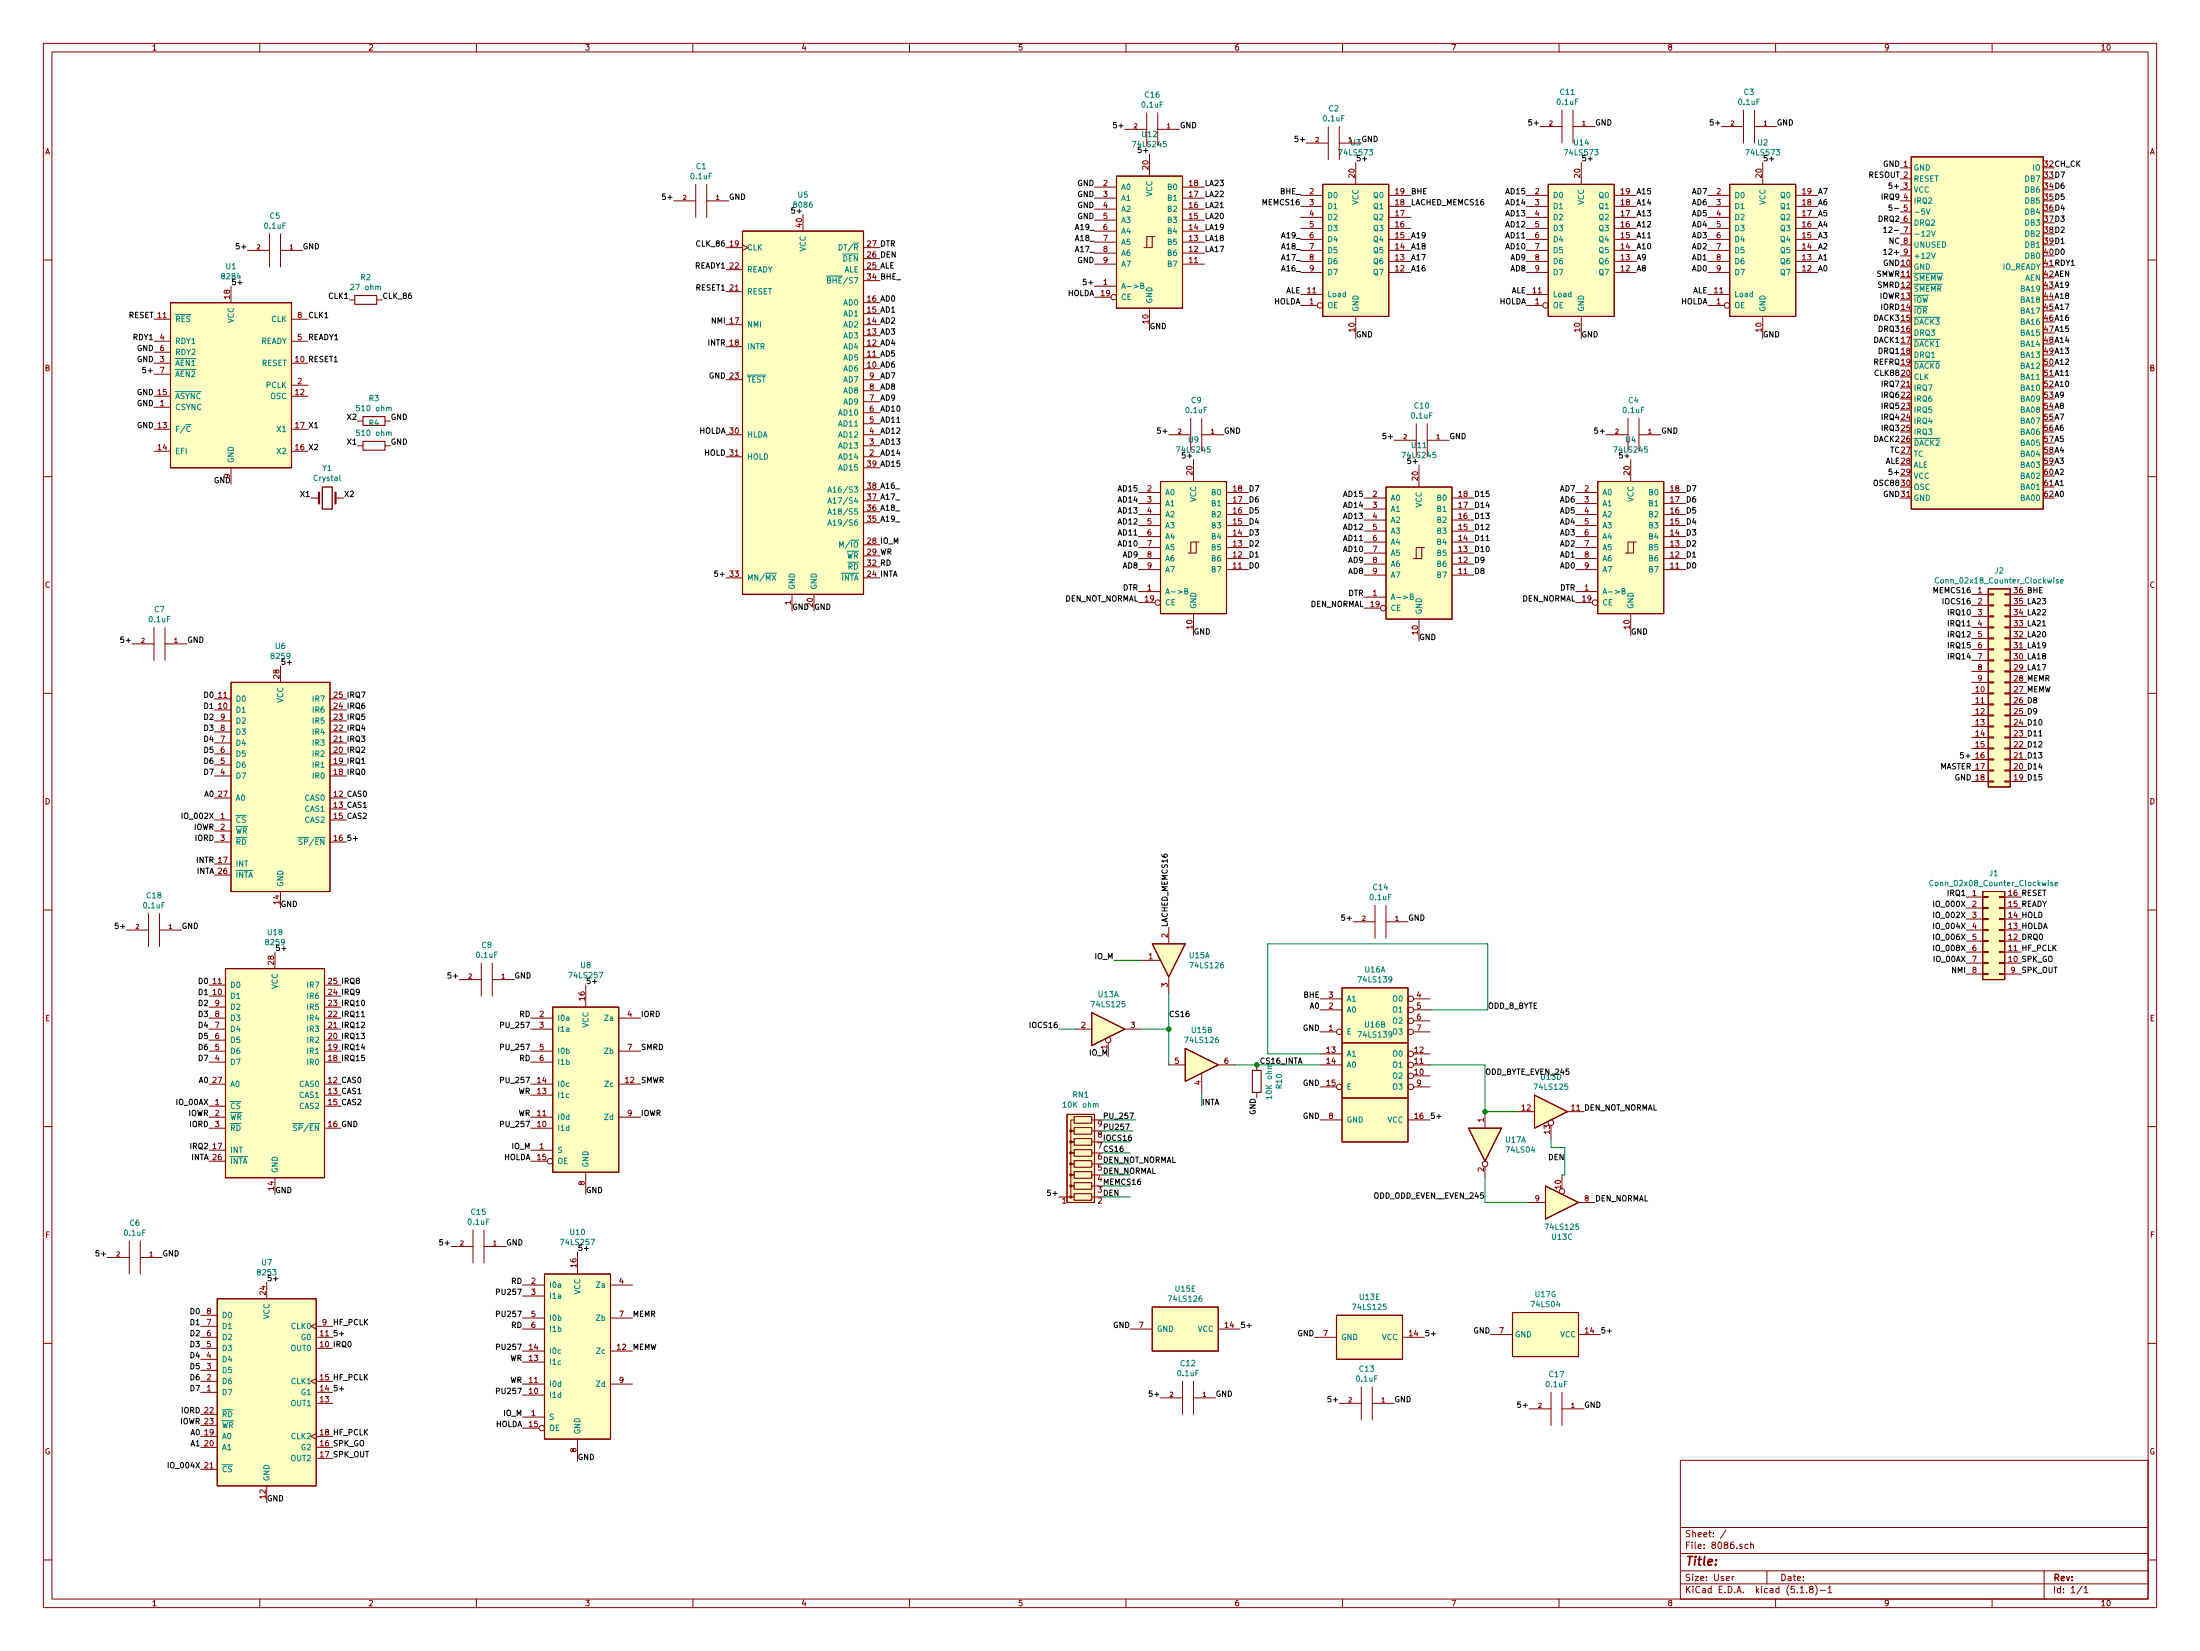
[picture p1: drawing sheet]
EESchema Schematic File Version 4
EELAYER 30 0
EELAYER END
$Descr User 20000 15000
encoding utf-8
Sheet 1 1
Title ""
Date ""
Rev ""
Comp ""
Comment1 ""
Comment2 ""
Comment3 ""
Comment4 ""
$EndDescr
Text Label 17275 2825 2    50   ~ 0
IORD
Text Label 17275 2725 2    50   ~ 0
IOWR
Text Label 17275 2625 2    50   ~ 0
SMRD
Text Label 17275 2525 2    50   ~ 0
SMWR
Text Label 17275 2425 2    50   ~ 0
GND
Text Label 17275 2325 2    50   ~ 0
12+
Text Label 17275 2125 2    50   ~ 0
12-
Text Label 17275 2025 2    50   ~ 0
DRQ2
Text Label 17275 1925 2    50   ~ 0
5-
Text Label 17275 1725 2    50   ~ 0
5+
Text Label 17275 1625 2    50   ~ 0
RESOUT
Text Label 17275 1525 2    50   ~ 0
GND
Text Label 17275 2925 2    50   ~ 0
DACK3
Text Label 17275 3025 2    50   ~ 0
DRQ3
Text Label 17275 3125 2    50   ~ 0
DACK1
Text Label 17275 3225 2    50   ~ 0
DRQ1
Text Label 17275 3325 2    50   ~ 0
REFRQ
Text Label 17275 3425 2    50   ~ 0
CLK88
Text Label 17275 3525 2    50   ~ 0
IRQ7
Text Label 17275 3625 2    50   ~ 0
IRQ6
Text Label 17275 3725 2    50   ~ 0
IRQ5
Text Label 17275 3825 2    50   ~ 0
IRQ4
Text Label 17275 3925 2    50   ~ 0
IRQ3
Text Label 17275 4025 2    50   ~ 0
DACK2
Text Label 17275 4125 2    50   ~ 0
TC
Text Label 17275 4225 2    50   ~ 0
ALE
Text Label 17275 4325 2    50   ~ 0
5+
Text Label 18675 1625 0    50   ~ 0
D7
Text Label 18675 1725 0    50   ~ 0
D6
Text Label 18675 1825 0    50   ~ 0
D5
Text Label 18675 1925 0    50   ~ 0
D4
Text Label 18675 2025 0    50   ~ 0
D3
Text Label 18675 2125 0    50   ~ 0
D2
Text Label 18675 2225 0    50   ~ 0
D1
Text Label 18675 2325 0    50   ~ 0
D0
Text Label 18675 2425 0    50   ~ 0
RDY1
Text Label 18675 2525 0    50   ~ 0
AEN
Text Label 18675 2625 0    50   ~ 0
A19
Text Label 18675 2725 0    50   ~ 0
A18
Text Label 18675 2825 0    50   ~ 0
A17
Text Label 18675 2925 0    50   ~ 0
A16
Text Label 18675 3025 0    50   ~ 0
A15
Text Label 18675 3125 0    50   ~ 0
A14
Text Label 18675 3225 0    50   ~ 0
A13
Text Label 18675 3325 0    50   ~ 0
A12
Text Label 18675 3425 0    50   ~ 0
A11
Text Label 18675 3525 0    50   ~ 0
A10
Text Label 18675 3625 0    50   ~ 0
A9
Text Label 18675 3725 0    50   ~ 0
A8
Text Label 18675 3825 0    50   ~ 0
A7
Text Label 18675 3925 0    50   ~ 0
A6
Text Label 18675 4025 0    50   ~ 0
A5
Text Label 18675 4125 0    50   ~ 0
A4
Text Label 18675 4225 0    50   ~ 0
A3
Text Label 18675 4325 0    50   ~ 0
A2
Text Label 18675 4425 0    50   ~ 0
A1
Text Label 18675 1525 0    50   ~ 0
CH_CK
Text Label 6625 1825 0    50   ~ 0
GND
Text Label 6125 1825 2    50   ~ 0
5+
Text Label 17275 2225 2    50   ~ 0
NC
Text Label 17275 4425 2    50   ~ 0
OSC88
Text Label 18675 4525 0    50   ~ 0
A0
Text Label 17275 4525 2    50   ~ 0
GND
$Comp
L Connector:Bus_ISA_8bit J9
U 1 1
P 17975 3025
F 0 "J9" H 17975 4792 50  0001 C CNN
F 1 "Bus_ISA_8bit" H 17975 4701 50  0001 C CNN
F 2 "My:BUS_8_BIT" H 17975 3025 50  0001 C CNN
F 3 "https://en.wikipedia.org/wiki/Industry_Standard_Architecture" H 17975 3025 50  0001 C CNN
	1    17975 3025
	1    0    0    -1  
$EndComp
$Comp
L pspice:CAP C1
U 1 1
P 6375 1825
F 0 "C1" V 6060 1825 50  0000 C CNN
F 1 "0.1uF" V 6151 1825 50  0000 C CNN
F 2 "Capacitor_THT:C_Disc_D4.3mm_W1.9mm_P5.00mm" H 6375 1825 50  0001 C CNN
F 3 "~" H 6375 1825 50  0001 C CNN
	1    6375 1825
	0    1    1    0   
$EndComp
$Comp
L 74xx:74LS573 U2
U 1 1
P 16025 2275
F 0 "U2" H 16025 3256 50  0000 C CNN
F 1 "74LS573" H 16025 3165 50  0000 C CNN
F 2 "Package_DIP:DIP-20_W7.62mm" H 16025 2275 50  0001 C CNN
F 3 "74xx/74hc573.pdf" H 16025 2275 50  0001 C CNN
	1    16025 2275
	1    0    0    -1  
$EndComp
Text Label 12825 2175 0    50   ~ 0
A19
Text Label 12825 2275 0    50   ~ 0
A18
Text Label 12825 2375 0    50   ~ 0
A17
Text Label 12825 2475 0    50   ~ 0
A16
Text Label 16525 1775 0    50   ~ 0
A7
Text Label 16525 1875 0    50   ~ 0
A6
Text Label 16525 1975 0    50   ~ 0
A5
Text Label 16525 2075 0    50   ~ 0
A4
Text Label 16525 2175 0    50   ~ 0
A3
Text Label 16525 2275 0    50   ~ 0
A2
Text Label 16525 2375 0    50   ~ 0
A1
Text Label 16525 2475 0    50   ~ 0
A0
Text Label 11825 2275 2    50   ~ 0
A18_
Text Label 11825 2175 2    50   ~ 0
A19_
Text Label 12325 1475 0    50   ~ 0
5+
Text Label 12325 3075 0    50   ~ 0
GND
Text Label 16025 1475 0    50   ~ 0
5+
Text Label 16025 3075 0    50   ~ 0
GND
Text Label 8000 4450 0    50   ~ 0
A16_
Text Label 8000 4550 0    50   ~ 0
A17_
Text Label 8000 4650 0    50   ~ 0
A18_
Text Label 8000 4750 0    50   ~ 0
A19_
Text Label 16150 1150 0    50   ~ 0
GND
Text Label 15650 1150 2    50   ~ 0
5+
$Comp
L pspice:CAP C3
U 1 1
P 15900 1150
F 0 "C3" V 15585 1150 50  0000 C CNN
F 1 "0.1uF" V 15676 1150 50  0000 C CNN
F 2 "Capacitor_THT:C_Disc_D4.3mm_W1.9mm_P5.00mm" H 15900 1150 50  0001 C CNN
F 3 "~" H 15900 1150 50  0001 C CNN
	1    15900 1150
	0    1    1    0   
$EndComp
Text Label 15100 3950 0    50   ~ 0
GND
Text Label 14600 3950 2    50   ~ 0
5+
$Comp
L pspice:CAP C4
U 1 1
P 14850 3950
F 0 "C4" V 14535 3950 50  0000 C CNN
F 1 "0.1uF" V 14626 3950 50  0000 C CNN
F 2 "Capacitor_THT:C_Disc_D4.3mm_W1.9mm_P5.00mm" H 14850 3950 50  0001 C CNN
F 3 "~" H 14850 3950 50  0001 C CNN
	1    14850 3950
	0    1    1    0   
$EndComp
Text Label 12375 1300 0    50   ~ 0
GND
Text Label 11875 1300 2    50   ~ 0
5+
$Comp
L pspice:CAP C2
U 1 1
P 12125 1300
F 0 "C2" V 11810 1300 50  0000 C CNN
F 1 "0.1uF" V 11901 1300 50  0000 C CNN
F 2 "Capacitor_THT:C_Disc_D4.3mm_W1.9mm_P5.00mm" H 12125 1300 50  0001 C CNN
F 3 "~" H 12125 1300 50  0001 C CNN
	1    12125 1300
	0    1    1    0   
$EndComp
Text Label 15525 1775 2    50   ~ 0
AD7
Text Label 15525 1875 2    50   ~ 0
AD6
Text Label 15525 1975 2    50   ~ 0
AD5
Text Label 15525 2075 2    50   ~ 0
AD4
Text Label 15525 2175 2    50   ~ 0
AD3
Text Label 15525 2275 2    50   ~ 0
AD2
Text Label 15525 2375 2    50   ~ 0
AD1
Text Label 15525 2475 2    50   ~ 0
AD0
Text Label 14325 4475 2    50   ~ 0
AD7
Text Label 14325 4575 2    50   ~ 0
AD6
Text Label 14325 4675 2    50   ~ 0
AD5
Text Label 14325 4775 2    50   ~ 0
AD4
Text Label 14325 4875 2    50   ~ 0
AD3
Text Label 14325 4975 2    50   ~ 0
AD2
Text Label 14325 5075 2    50   ~ 0
AD1
Text Label 14325 5175 2    50   ~ 0
AD0
Text Label 15325 5175 0    50   ~ 0
D0
Text Label 15325 5075 0    50   ~ 0
D1
Text Label 15325 4975 0    50   ~ 0
D2
Text Label 15325 4875 0    50   ~ 0
D3
Text Label 15325 4775 0    50   ~ 0
D4
Text Label 15325 4675 0    50   ~ 0
D5
Text Label 15325 4575 0    50   ~ 0
D6
Text Label 15325 4475 0    50   ~ 0
D7
Text Label 14825 4175 2    50   ~ 0
5+
Text Label 14825 5775 0    50   ~ 0
GND
Text Label 15525 2675 2    50   ~ 0
ALE
$Comp
L Connector_Generic:Conn_02x08_Counter_Clockwise J1
U 1 1
P 18075 8450
F 0 "J1" H 18125 8967 50  0000 C CNN
F 1 "Conn_02x08_Counter_Clockwise" H 18125 8876 50  0000 C CNN
F 2 "My:16_EDGE_CARD_BUS" H 18075 8450 50  0001 C CNN
F 3 "~" H 18075 8450 50  0001 C CNN
	1    18075 8450
	1    0    0    -1  
$EndComp
Text Label 17875 8150 2    50   ~ 0
IRQ1
Text Label 17875 8250 2    50   ~ 0
IO_000X
Text Label 17875 8350 2    50   ~ 0
IO_002X
Text Label 17875 8450 2    50   ~ 0
IO_004X
Text Label 17875 8550 2    50   ~ 0
IO_006X
Text Label 17875 8650 2    50   ~ 0
IO_008X
Text Label 17875 8850 2    50   ~ 0
NMI
Text Label 18375 8850 0    50   ~ 0
SPK_OUT
Text Label 18375 8750 0    50   ~ 0
SPK_GO
Text Label 18375 8650 0    50   ~ 0
HF_PCLK
Text Label 18375 8550 0    50   ~ 0
DRQ0
Text Label 18375 8450 0    50   ~ 0
HOLDA
Text Label 18375 8350 0    50   ~ 0
HOLD
Text Label 18375 8250 0    50   ~ 0
READY
Text Label 18375 8150 0    50   ~ 0
RESET
Text Label 6600 3950 2    50   ~ 0
HOLDA
Text Label 6600 4150 2    50   ~ 0
HOLD
Text Label 5825 9250 0    50   ~ 0
IORD
Text Label 5825 9550 0    50   ~ 0
SMRD
Text Label 5825 9850 0    50   ~ 0
SMWR
Text Label 5825 10150 0    50   ~ 0
IOWR
Text Label 8000 2250 0    50   ~ 0
DTR
Text Label 8000 2350 0    50   ~ 0
DEN
Text Label 14325 5375 2    50   ~ 0
DTR
Text Label 15525 2775 2    50   ~ 0
HOLDA
Text Label 11825 2775 2    50   ~ 0
HOLDA
Text Label 11825 2675 2    50   ~ 0
ALE
Text Label 2800 3900 0    50   ~ 0
X1
Text Label 2800 4100 0    50   ~ 0
X2
Text Label 8000 2450 0    50   ~ 0
ALE
$Comp
L 74xx:74LS245 U4
U 1 1
P 14825 4975
F 0 "U4" H 14825 5956 50  0000 C CNN
F 1 "74LS245" H 14825 5865 50  0000 C CNN
F 2 "Package_DIP:DIP-20_W7.62mm" H 14825 4975 50  0001 C CNN
F 3 "http://www.ti.com/lit/gpn/sn74LS245" H 14825 4975 50  0001 C CNN
	1    14825 4975
	1    0    0    -1  
$EndComp
Text Label 6600 3450 2    50   ~ 0
GND
Text Label 3025 13150 0    50   ~ 0
SPK_GO
Text Label 3025 13050 0    50   ~ 0
HF_PCLK
Text Label 3025 13250 0    50   ~ 0
SPK_OUT
Text Label 3150 6350 0    50   ~ 0
IRQ7
Text Label 3150 6450 0    50   ~ 0
IRQ6
Text Label 3150 6550 0    50   ~ 0
IRQ5
Text Label 3150 6650 0    50   ~ 0
IRQ4
Text Label 3150 6850 0    50   ~ 0
IRQ2
Text Label 3150 6750 0    50   ~ 0
IRQ3
Text Label 3150 6950 0    50   ~ 0
IRQ1
$Comp
L Device:Crystal Y1
U 1 1
P 2975 4525
F 0 "Y1" H 2975 4257 50  0000 C CNN
F 1 "Crystal" H 2975 4348 50  0000 C CNN
F 2 "Crystal:Crystal_HC18-U_Vertical" H 2975 4525 50  0001 C CNN
F 3 "~" H 2975 4525 50  0001 C CNN
	1    2975 4525
	-1   0    0    1   
$EndComp
Text Label 2825 4525 2    50   ~ 0
X1
Text Label 3125 4525 0    50   ~ 0
X2
$Comp
L Device:R R4
U 1 1
P 3400 4050
F 0 "R4" V 3193 4050 50  0000 C CNN
F 1 "510 ohm" V 3284 4050 50  0000 C CNN
F 2 "Resistor_THT:R_Axial_DIN0207_L6.3mm_D2.5mm_P10.16mm_Horizontal" V 3330 4050 50  0001 C CNN
F 3 "~" H 3400 4050 50  0001 C CNN
	1    3400 4050
	0    1    1    0   
$EndComp
Text Label 3550 3825 0    50   ~ 0
GND
$Comp
L Device:R R3
U 1 1
P 3400 3825
F 0 "R3" V 3193 3825 50  0000 C CNN
F 1 "510 ohm" V 3284 3825 50  0000 C CNN
F 2 "Resistor_THT:R_Axial_DIN0207_L6.3mm_D2.5mm_P10.16mm_Horizontal" V 3330 3825 50  0001 C CNN
F 3 "~" H 3400 3825 50  0001 C CNN
	1    3400 3825
	0    1    1    0   
$EndComp
Text Label 3550 4050 0    50   ~ 0
GND
Text Label 3250 3825 2    50   ~ 0
X2
Text Label 3250 4050 2    50   ~ 0
X1
$Comp
L Interface:8259 U6
U 1 1
P 2550 7150
F 0 "U6" H 2550 8431 50  0000 C CNN
F 1 "8259" H 2550 8340 50  0000 C CNN
F 2 "Package_DIP:DIP-28_W15.24mm" H 2550 7150 50  0001 C CIN
F 3 "http://pdos.csail.mit.edu/6.828/2005/readings/hardware/8259A.pdf" H 2550 7150 50  0001 C CNN
	1    2550 7150
	1    0    0    -1  
$EndComp
$Comp
L Timer:8253 U7
U 1 1
P 2425 12650
F 0 "U7" H 2425 13831 50  0000 C CNN
F 1 "8253" H 2425 13740 50  0000 C CNN
F 2 "Package_DIP:DIP-24_W15.24mm" H 2475 12900 50  0001 C CNN
F 3 "http://www.cpcwiki.eu/imgs/e/e3/8253.pdf" H 1975 13550 50  0001 C CNN
	1    2425 12650
	1    0    0    -1  
$EndComp
$Comp
L Timer:8284 U1
U 1 1
P 2100 3500
F 0 "U1" H 2100 4581 50  0000 C CNN
F 1 "8284" H 2100 4490 50  0000 C CNN
F 2 "Package_DIP:DIP-18_W7.62mm" H 2100 3500 50  0001 C CIN
F 3 "http://www.cpu-galaxy.at/cpu/ram%20rom%20eprom/other_intel_chips/other_intel-Dateien/D8284A_Datasheet.pdf" H 2100 3500 50  0001 C CNN
	1    2100 3500
	1    0    0    -1  
$EndComp
Text Label 4825 10550 2    50   ~ 0
HOLDA
Text Label 8000 4950 0    50   ~ 0
IO_M
Text Label 8000 5050 0    50   ~ 0
WR
Text Label 8000 5150 0    50   ~ 0
RD
Text Label 4825 9250 2    50   ~ 0
RD
Text Label 4825 9650 2    50   ~ 0
RD
Text Label 4825 9950 2    50   ~ 0
WR
Text Label 4825 10150 2    50   ~ 0
WR
Text Label 5325 8950 0    50   ~ 0
5+
Text Label 5325 10850 0    50   ~ 0
GND
Text Label 4825 10450 2    50   ~ 0
IO_M
Text Label 7400 5550 0    50   ~ 0
GND
Text Label 7200 5550 0    50   ~ 0
GND
Text Label 8000 2750 0    50   ~ 0
AD0
Text Label 8000 2850 0    50   ~ 0
AD1
Text Label 8000 2950 0    50   ~ 0
AD2
Text Label 8000 3050 0    50   ~ 0
AD3
Text Label 8000 3150 0    50   ~ 0
AD4
Text Label 8000 3250 0    50   ~ 0
AD5
Text Label 8000 3350 0    50   ~ 0
AD6
Text Label 8000 3450 0    50   ~ 0
AD7
Text Label 8000 3550 0    50   ~ 0
AD8
Text Label 8000 3650 0    50   ~ 0
AD9
Text Label 8000 3750 0    50   ~ 0
AD10
Text Label 8000 3850 0    50   ~ 0
AD11
Text Label 8000 3950 0    50   ~ 0
AD12
Text Label 8000 4050 0    50   ~ 0
AD13
Text Label 8000 4150 0    50   ~ 0
AD14
Text Label 8000 4250 0    50   ~ 0
AD15
Text Label 7300 1950 2    50   ~ 0
5+
Text Label 6600 5250 2    50   ~ 0
5+
Text Label 8000 5250 0    50   ~ 0
INTA
Text Label 6600 3150 2    50   ~ 0
INTR
Text Label 6600 2950 2    50   ~ 0
NMI
Text Label 6600 2250 2    50   ~ 0
CLK_86
Text Label 2800 2900 0    50   ~ 0
CLK1
$Comp
L Device:R R2
U 1 1
P 3325 2725
F 0 "R2" V 3118 2725 50  0000 C CNN
F 1 "27 ohm" V 3209 2725 50  0000 C CNN
F 2 "Resistor_THT:R_Axial_DIN0207_L6.3mm_D2.5mm_P10.16mm_Horizontal" V 3255 2725 50  0001 C CNN
F 3 "~" H 3325 2725 50  0001 C CNN
	1    3325 2725
	0    1    1    0   
$EndComp
Text Label 3475 2725 0    50   ~ 0
CLK_86
Text Label 3175 2725 2    50   ~ 0
CLK1
Text Label 2800 3100 0    50   ~ 0
READY1
$Comp
L 74xx:74LS257 U8
U 1 1
P 5325 9850
F 0 "U8" H 5325 10931 50  0000 C CNN
F 1 "74LS257" H 5325 10840 50  0000 C CNN
F 2 "Package_DIP:DIP-16_W7.62mm" H 5325 9850 50  0001 C CNN
F 3 "http://www.ti.com/lit/gpn/sn74LS257" H 5325 9850 50  0001 C CNN
	1    5325 9850
	1    0    0    -1  
$EndComp
Text Label 2550 8250 0    50   ~ 0
GND
Text Label 1950 7850 2    50   ~ 0
INTR
Text Label 1950 7950 2    50   ~ 0
INTA
Text Label 1950 7250 2    50   ~ 0
A0
Text Label 1950 6350 2    50   ~ 0
D0
Text Label 1950 6450 2    50   ~ 0
D1
Text Label 1950 6550 2    50   ~ 0
D2
Text Label 1950 6650 2    50   ~ 0
D3
Text Label 1950 6750 2    50   ~ 0
D4
Text Label 1950 6850 2    50   ~ 0
D5
Text Label 1950 6950 2    50   ~ 0
D6
Text Label 1950 7050 2    50   ~ 0
D7
Text Label 1825 11950 2    50   ~ 0
D0
Text Label 1825 12050 2    50   ~ 0
D1
Text Label 1825 12150 2    50   ~ 0
D2
Text Label 1825 12250 2    50   ~ 0
D3
Text Label 1825 12350 2    50   ~ 0
D4
Text Label 1825 12450 2    50   ~ 0
D5
Text Label 1825 12550 2    50   ~ 0
D6
Text Label 1825 12650 2    50   ~ 0
D7
Text Label 1825 12850 2    50   ~ 0
IORD
Text Label 1825 12950 2    50   ~ 0
IOWR
Text Label 1950 7650 2    50   ~ 0
IORD
Text Label 1950 7550 2    50   ~ 0
IOWR
Text Label 1825 13050 2    50   ~ 0
A0
Text Label 1825 13150 2    50   ~ 0
A1
Text Label 1950 7450 2    50   ~ 0
IO_002X
Text Label 1825 13350 2    50   ~ 0
IO_004X
Text Label 2550 6050 0    50   ~ 0
5+
Text Label 2425 11650 0    50   ~ 0
5+
Text Label 3025 12050 0    50   ~ 0
HF_PCLK
Text Label 3025 12550 0    50   ~ 0
HF_PCLK
Text Label 3025 12650 0    50   ~ 0
5+
Text Label 3025 12250 0    50   ~ 0
IRQ0
Text Label 3025 12150 0    50   ~ 0
5+
Text Label 3150 7050 0    50   ~ 0
IRQ0
Text Label 2425 13650 0    50   ~ 0
GND
Text Label 1700 5850 0    50   ~ 0
GND
Text Label 1200 5850 2    50   ~ 0
5+
$Comp
L pspice:CAP C7
U 1 1
P 1450 5850
F 0 "C7" V 1135 5850 50  0000 C CNN
F 1 "0.1uF" V 1226 5850 50  0000 C CNN
F 2 "Capacitor_THT:C_Disc_D4.3mm_W1.9mm_P5.00mm" H 1450 5850 50  0001 C CNN
F 3 "~" H 1450 5850 50  0001 C CNN
	1    1450 5850
	0    1    1    0   
$EndComp
Text Label 1475 11425 0    50   ~ 0
GND
Text Label 975  11425 2    50   ~ 0
5+
$Comp
L pspice:CAP C6
U 1 1
P 1225 11425
F 0 "C6" V 910 11425 50  0000 C CNN
F 1 "0.1uF" V 1001 11425 50  0000 C CNN
F 2 "Capacitor_THT:C_Disc_D4.3mm_W1.9mm_P5.00mm" H 1225 11425 50  0001 C CNN
F 3 "~" H 1225 11425 50  0001 C CNN
	1    1225 11425
	0    1    1    0   
$EndComp
Text Label 4675 8900 0    50   ~ 0
GND
$Comp
L pspice:CAP C8
U 1 1
P 4425 8900
F 0 "C8" V 4110 8900 50  0000 C CNN
F 1 "0.1uF" V 4201 8900 50  0000 C CNN
F 2 "Capacitor_THT:C_Disc_D4.3mm_W1.9mm_P5.00mm" H 4425 8900 50  0001 C CNN
F 3 "~" H 4425 8900 50  0001 C CNN
	1    4425 8900
	0    1    1    0   
$EndComp
Text Label 4175 8900 2    50   ~ 0
5+
Text Label 2750 2275 0    50   ~ 0
GND
Text Label 2250 2275 2    50   ~ 0
5+
$Comp
L pspice:CAP C5
U 1 1
P 2500 2275
F 0 "C5" V 2185 2275 50  0000 C CNN
F 1 "0.1uF" V 2276 2275 50  0000 C CNN
F 2 "Capacitor_THT:C_Disc_D4.3mm_W1.9mm_P5.00mm" H 2500 2275 50  0001 C CNN
F 3 "~" H 2500 2275 50  0001 C CNN
	1    2500 2275
	0    1    1    0   
$EndComp
Text Label 2100 2600 0    50   ~ 0
5+
Text Label 1400 3200 2    50   ~ 0
GND
Text Label 1400 3300 2    50   ~ 0
GND
Text Label 1400 3400 2    50   ~ 0
5+
Text Label 1400 3600 2    50   ~ 0
GND
Text Label 1400 3700 2    50   ~ 0
GND
Text Label 1400 3900 2    50   ~ 0
GND
Text Label 2100 4400 2    50   ~ 0
GND
Text Label 1400 2900 2    50   ~ 0
RESET
Text Label 2800 3300 0    50   ~ 0
RESET1
Text Label 6600 2650 2    50   ~ 0
RESET1
Text Label 1400 3100 2    50   ~ 0
RDY1
Text Label 6600 2450 2    50   ~ 0
READY1
Text Label 8000 2550 0    50   ~ 0
BHE_
Text Label 14375 1475 0    50   ~ 0
5+
Text Label 14375 3075 0    50   ~ 0
GND
Text Label 14500 1150 0    50   ~ 0
GND
Text Label 14000 1150 2    50   ~ 0
5+
$Comp
L pspice:CAP C11
U 1 1
P 14250 1150
F 0 "C11" V 13935 1150 50  0000 C CNN
F 1 "0.1uF" V 14026 1150 50  0000 C CNN
F 2 "Capacitor_THT:C_Disc_D4.3mm_W1.9mm_P5.00mm" H 14250 1150 50  0001 C CNN
F 3 "~" H 14250 1150 50  0001 C CNN
	1    14250 1150
	0    1    1    0   
$EndComp
Text Label 13875 2775 2    50   ~ 0
HOLDA
Text Label 13875 2675 2    50   ~ 0
ALE
Text Label 13875 2475 2    50   ~ 0
AD8
Text Label 13875 2375 2    50   ~ 0
AD9
Text Label 13875 2275 2    50   ~ 0
AD10
Text Label 13875 2175 2    50   ~ 0
AD11
Text Label 13875 2075 2    50   ~ 0
AD12
Text Label 13875 1975 2    50   ~ 0
AD13
Text Label 13875 1875 2    50   ~ 0
AD14
Text Label 13875 1775 2    50   ~ 0
AD15
Text Label 11825 1775 2    50   ~ 0
BHE_
Text Label 12825 1775 0    50   ~ 0
BHE
Text Label 13175 4000 0    50   ~ 0
GND
Text Label 12675 4000 2    50   ~ 0
5+
$Comp
L pspice:CAP C10
U 1 1
P 12925 4000
F 0 "C10" V 12610 4000 50  0000 C CNN
F 1 "0.1uF" V 12701 4000 50  0000 C CNN
F 2 "Capacitor_THT:C_Disc_D4.3mm_W1.9mm_P5.00mm" H 12925 4000 50  0001 C CNN
F 3 "~" H 12925 4000 50  0001 C CNN
	1    12925 4000
	0    1    1    0   
$EndComp
Text Label 13400 4525 0    50   ~ 0
D15
Text Label 13400 4625 0    50   ~ 0
D14
Text Label 13400 4725 0    50   ~ 0
D13
Text Label 13400 4825 0    50   ~ 0
D12
Text Label 13400 4925 0    50   ~ 0
D11
Text Label 13400 5025 0    50   ~ 0
D10
Text Label 13400 5125 0    50   ~ 0
D9
Text Label 13400 5225 0    50   ~ 0
D8
Text Label 12900 4225 2    50   ~ 0
5+
Text Label 12900 5825 0    50   ~ 0
GND
Text Label 12400 5425 2    50   ~ 0
DTR
Text Label 11125 3950 0    50   ~ 0
GND
Text Label 10625 3950 2    50   ~ 0
5+
$Comp
L pspice:CAP C9
U 1 1
P 10875 3950
F 0 "C9" V 10560 3950 50  0000 C CNN
F 1 "0.1uF" V 10651 3950 50  0000 C CNN
F 2 "Capacitor_THT:C_Disc_D4.3mm_W1.9mm_P5.00mm" H 10875 3950 50  0001 C CNN
F 3 "~" H 10875 3950 50  0001 C CNN
	1    10875 3950
	0    1    1    0   
$EndComp
Text Label 11350 5175 0    50   ~ 0
D0
Text Label 11350 5075 0    50   ~ 0
D1
Text Label 11350 4975 0    50   ~ 0
D2
Text Label 11350 4875 0    50   ~ 0
D3
Text Label 11350 4775 0    50   ~ 0
D4
Text Label 11350 4675 0    50   ~ 0
D5
Text Label 11350 4575 0    50   ~ 0
D6
Text Label 11350 4475 0    50   ~ 0
D7
Text Label 10850 4175 2    50   ~ 0
5+
Text Label 10850 5775 0    50   ~ 0
GND
Text Label 10350 5375 2    50   ~ 0
DTR
Text Label 10350 5175 2    50   ~ 0
AD8
Text Label 10350 5075 2    50   ~ 0
AD9
Text Label 10350 4975 2    50   ~ 0
AD10
Text Label 10350 4875 2    50   ~ 0
AD11
Text Label 10350 4775 2    50   ~ 0
AD12
Text Label 10350 4675 2    50   ~ 0
AD13
Text Label 10350 4575 2    50   ~ 0
AD14
Text Label 10350 4475 2    50   ~ 0
AD15
Text Label 12400 5225 2    50   ~ 0
AD8
Text Label 12400 5125 2    50   ~ 0
AD9
Text Label 12400 5025 2    50   ~ 0
AD10
Text Label 12400 4925 2    50   ~ 0
AD11
Text Label 12400 4825 2    50   ~ 0
AD12
Text Label 12400 4725 2    50   ~ 0
AD13
Text Label 12400 4625 2    50   ~ 0
AD14
Text Label 12400 4525 2    50   ~ 0
AD15
$Comp
L Connector_Generic:Conn_02x18_Counter_Clockwise J2
U 1 1
P 18125 6200
F 0 "J2" H 18175 7217 50  0000 C CNN
F 1 "Conn_02x18_Counter_Clockwise" H 18175 7126 50  0000 C CNN
F 2 "My:36_EDGE_CARD_BUS" H 18125 6200 50  0001 C CNN
F 3 "~" H 18125 6200 50  0001 C CNN
	1    18125 6200
	1    0    0    -1  
$EndComp
Text Label 18425 5400 0    50   ~ 0
BHE
Text Label 18425 7100 0    50   ~ 0
D15
Text Label 18425 7000 0    50   ~ 0
D14
Text Label 18425 6900 0    50   ~ 0
D13
Text Label 18425 6800 0    50   ~ 0
D12
Text Label 18425 6700 0    50   ~ 0
D11
Text Label 18425 6600 0    50   ~ 0
D10
Text Label 18425 6500 0    50   ~ 0
D9
Text Label 18425 6400 0    50   ~ 0
D8
Text Label 18425 6300 0    50   ~ 0
MEMW
Text Label 18425 6200 0    50   ~ 0
MEMR
Text Label 17925 7100 2    50   ~ 0
GND
Text Label 17925 7000 2    50   ~ 0
MASTER
Text Label 17925 6900 2    50   ~ 0
5+
Text Label 17925 5500 2    50   ~ 0
IOCS16
Text Label 17925 5400 2    50   ~ 0
MEMCS16
$Comp
L 74xx:74LS125 U13
U 3 1
P 14200 10925
F 0 "U13" H 14200 11242 50  0000 C CNN
F 1 "74LS125" H 14200 11151 50  0000 C CNN
F 2 "Package_DIP:DIP-14_W7.62mm" H 14200 10925 50  0001 C TNN
F 3 "http://www.ti.com/lit/gpn/sn74LS125" H 14200 10925 50  0001 C CNN
	3    14200 10925
	1    0    0    1   
$EndComp
$Comp
L 74xx:74LS125 U13
U 5 1
P 12450 12150
F 0 "U13" V 12083 12150 50  0000 C CNN
F 1 "74LS125" V 12174 12150 50  0000 C CNN
F 2 "Package_DIP:DIP-14_W7.62mm" H 12450 12150 50  0001 C CNN
F 3 "http://www.ti.com/lit/gpn/sn74LS125" H 12450 12150 50  0001 C CNN
	5    12450 12150
	0    1    1    0   
$EndComp
Text Label 10075 9600 2    50   ~ 0
IO_M
Text Label 9625 9350 2    50   ~ 0
IOCS16
$Comp
L 74xx:74LS125 U13
U 1 1
P 10075 9350
F 0 "U13" H 10075 9667 50  0000 C CNN
F 1 "74LS125" H 10075 9576 50  0000 C CNN
F 2 "Package_DIP:DIP-14_W7.62mm" H 10075 9350 50  0001 C CNN
F 3 "http://www.ti.com/lit/gpn/sn74LS125" H 10075 9350 50  0001 C CNN
	1    10075 9350
	1    0    0    -1  
$EndComp
$Comp
L 74xx:74LS139 U16
U 1 1
P 12500 9175
F 0 "U16" H 12500 9542 50  0000 C CNN
F 1 "74LS139" H 12500 9451 50  0000 C CNN
F 2 "Package_DIP:DIP-16_W7.62mm" H 12500 9175 50  0001 C CNN
F 3 "http://www.ti.com/lit/ds/symlink/sn74ls139a.pdf" H 12500 9175 50  0001 C CNN
	1    12500 9175
	1    0    0    -1  
$EndComp
Text Label 12000 9175 2    50   ~ 0
A0
Text Label 12000 9075 2    50   ~ 0
BHE
Text Label 12000 9375 2    50   ~ 0
GND
$Comp
L 74xx:74LS139 U16
U 3 1
P 12500 10175
F 0 "U16" V 12133 10175 50  0000 C CNN
F 1 "74LS139" V 12224 10175 50  0000 C CNN
F 2 "Package_DIP:DIP-16_W7.62mm" H 12500 10175 50  0001 C CNN
F 3 "http://www.ti.com/lit/ds/symlink/sn74ls139a.pdf" H 12500 10175 50  0001 C CNN
	3    12500 10175
	0    1    1    0   
$EndComp
Text Label 13000 10175 0    50   ~ 0
5+
Text Label 12000 10175 2    50   ~ 0
GND
Text Label 12950 12150 0    50   ~ 0
5+
Text Label 11950 12150 2    50   ~ 0
GND
Text Label 11275 12075 0    50   ~ 0
5+
Text Label 10275 12075 2    50   ~ 0
GND
Text Label 13525 9175 0    50   ~ 0
ODD_8_BYTE
Text Label 13500 9775 0    50   ~ 0
ODD_BYTE_EVEN_245
Text Label 12000 9875 2    50   ~ 0
GND
Text Label 14500 10925 0    50   ~ 0
DEN_NORMAL
Text Label 14400 10100 0    50   ~ 0
DEN_NOT_NORMAL
Text Label 12400 5525 2    50   ~ 0
DEN_NORMAL
Text Label 14325 5475 2    50   ~ 0
DEN_NORMAL
Text Label 10350 5475 2    50   ~ 0
DEN_NOT_NORMAL
Text Label 11050 12700 0    50   ~ 0
GND
Text Label 10550 12700 2    50   ~ 0
5+
$Comp
L pspice:CAP C12
U 1 1
P 10800 12700
F 0 "C12" V 10485 12700 50  0000 C CNN
F 1 "0.1uF" V 10576 12700 50  0000 C CNN
F 2 "Capacitor_THT:C_Disc_D4.3mm_W1.9mm_P5.00mm" H 10800 12700 50  0001 C CNN
F 3 "~" H 10800 12700 50  0001 C CNN
	1    10800 12700
	0    1    1    0   
$EndComp
Text Label 12675 12750 0    50   ~ 0
GND
Text Label 12175 12750 2    50   ~ 0
5+
$Comp
L pspice:CAP C13
U 1 1
P 12425 12750
F 0 "C13" V 12110 12750 50  0000 C CNN
F 1 "0.1uF" V 12201 12750 50  0000 C CNN
F 2 "Capacitor_THT:C_Disc_D4.3mm_W1.9mm_P5.00mm" H 12425 12750 50  0001 C CNN
F 3 "~" H 12425 12750 50  0001 C CNN
	1    12425 12750
	0    1    1    0   
$EndComp
Text Label 12800 8375 0    50   ~ 0
GND
Text Label 12300 8375 2    50   ~ 0
5+
$Comp
L pspice:CAP C14
U 1 1
P 12550 8375
F 0 "C14" V 12235 8375 50  0000 C CNN
F 1 "0.1uF" V 12326 8375 50  0000 C CNN
F 2 "Capacitor_THT:C_Disc_D4.3mm_W1.9mm_P5.00mm" H 12550 8375 50  0001 C CNN
F 3 "~" H 12550 8375 50  0001 C CNN
	1    12550 8375
	0    1    1    0   
$EndComp
$Comp
L 74xx:74LS245 U11
U 1 1
P 12900 5025
F 0 "U11" H 12900 6006 50  0000 C CNN
F 1 "74LS245" H 12900 5915 50  0000 C CNN
F 2 "Package_DIP:DIP-20_W7.62mm" H 12900 5025 50  0001 C CNN
F 3 "http://www.ti.com/lit/gpn/sn74LS245" H 12900 5025 50  0001 C CNN
	1    12900 5025
	1    0    0    -1  
$EndComp
Text Label 14225 10550 2    50   ~ 0
DEN
$Comp
L 74xx:74LS245 U9
U 1 1
P 10850 4975
F 0 "U9" H 10850 5956 50  0000 C CNN
F 1 "74LS245" H 10850 5865 50  0000 C CNN
F 2 "Package_DIP:DIP-20_W7.62mm" H 10850 4975 50  0001 C CNN
F 3 "http://www.ti.com/lit/gpn/sn74LS245" H 10850 4975 50  0001 C CNN
	1    10850 4975
	1    0    0    -1  
$EndComp
Text Label 10025 10575 0    50   ~ 0
DEN_NOT_NORMAL
Text Label 10025 10675 0    50   ~ 0
DEN_NORMAL
Text Label 10725 1175 0    50   ~ 0
GND
Text Label 10225 1175 2    50   ~ 0
5+
$Comp
L pspice:CAP C16
U 1 1
P 10475 1175
F 0 "C16" V 10160 1175 50  0000 C CNN
F 1 "0.1uF" V 10251 1175 50  0000 C CNN
F 2 "Capacitor_THT:C_Disc_D4.3mm_W1.9mm_P5.00mm" H 10475 1175 50  0001 C CNN
F 3 "~" H 10475 1175 50  0001 C CNN
	1    10475 1175
	0    1    1    0   
$EndComp
Text Label 10450 1400 2    50   ~ 0
5+
Text Label 10450 3000 0    50   ~ 0
GND
Text Label 9950 2700 2    50   ~ 0
HOLDA
Text Label 9950 2300 2    50   ~ 0
A17_
Text Label 9950 2200 2    50   ~ 0
A18_
Text Label 9950 2100 2    50   ~ 0
A19_
Text Label 9950 2600 2    50   ~ 0
5+
Text Label 18425 5900 0    50   ~ 0
LA19
Text Label 18425 6000 0    50   ~ 0
LA18
Text Label 18425 6100 0    50   ~ 0
LA17
Text Label 18425 5800 0    50   ~ 0
LA20
Text Label 18425 5700 0    50   ~ 0
LA21
Text Label 18425 5600 0    50   ~ 0
LA22
Text Label 18425 5500 0    50   ~ 0
LA23
Text Label 11825 1875 2    50   ~ 0
MEMCS16
Text Label 12825 1875 0    50   ~ 0
LACHED_MEMCS16
Text Label 10625 8425 1    50   ~ 0
LACHED_MEMCS16
Text Label 10125 8725 2    50   ~ 0
IO_M
Text Label 10625 9250 0    50   ~ 0
CS16
Text Label 10925 10050 0    50   ~ 0
INTA
Text Label 11450 9675 0    50   ~ 0
CS16_INTA
$Comp
L Device:R R10
U 1 1
P 11425 9825
F 0 "R10" V 11218 9825 50  0000 C CNN
F 1 "10K ohm" V 11309 9825 50  0000 C CNN
F 2 "Resistor_THT:R_Axial_DIN0207_L6.3mm_D2.5mm_P10.16mm_Horizontal" V 11355 9825 50  0001 C CNN
F 3 "~" H 11425 9825 50  0001 C CNN
	1    11425 9825
	-1   0    0    1   
$EndComp
Wire Wire Line
	10625 9025 10625 9350
Wire Wire Line
	10625 9350 10375 9350
Wire Wire Line
	9625 9350 9775 9350
Connection ~ 10625 9350
Wire Wire Line
	12000 9675 11425 9675
Wire Wire Line
	12000 9575 11525 9575
Wire Wire Line
	11525 9575 11525 8575
Wire Wire Line
	11525 8575 13525 8575
Wire Wire Line
	13525 8575 13525 9175
Wire Wire Line
	13525 9175 13000 9175
Wire Wire Line
	10925 10050 10925 9925
Wire Wire Line
	10375 8725 10125 8725
Wire Wire Line
	13500 9675 13500 10100
Wire Wire Line
	13500 10100 13800 10100
Wire Wire Line
	14100 10350 14100 10425
Wire Wire Line
	14100 10425 14225 10425
$Comp
L 74xx:74LS04 U17
U 1 1
P 13500 10400
F 0 "U17" V 13454 10580 50  0000 L CNN
F 1 "74LS04" V 13545 10580 50  0000 L CNN
F 2 "Package_DIP:DIP-14_W7.62mm" H 13500 10400 50  0001 C CNN
F 3 "http://www.ti.com/lit/gpn/sn74LS04" H 13500 10400 50  0001 C CNN
	1    13500 10400
	0    1    1    0   
$EndComp
Connection ~ 13500 10100
Text Label 13500 10900 2    50   ~ 0
ODD_ODD_EVEN__EVEN_245
Wire Wire Line
	13500 10700 13500 10925
Wire Wire Line
	13500 10925 13900 10925
Wire Wire Line
	14225 10675 14225 10425
Wire Wire Line
	14225 10675 14200 10675
Connection ~ 11425 9675
Wire Wire Line
	11425 9675 11225 9675
Text Label 11425 9975 3    50   ~ 0
GND
$Comp
L 74xx:74LS04 U17
U 7 1
P 14050 12125
F 0 "U17" V 13683 12125 50  0000 C CNN
F 1 "74LS04" V 13774 12125 50  0000 C CNN
F 2 "Package_DIP:DIP-14_W7.62mm" H 14050 12125 50  0001 C CNN
F 3 "http://www.ti.com/lit/gpn/sn74LS04" H 14050 12125 50  0001 C CNN
	7    14050 12125
	0    1    1    0   
$EndComp
Text Label 14400 12800 0    50   ~ 0
GND
Text Label 13900 12800 2    50   ~ 0
5+
$Comp
L pspice:CAP C17
U 1 1
P 14150 12800
F 0 "C17" V 13835 12800 50  0000 C CNN
F 1 "0.1uF" V 13926 12800 50  0000 C CNN
F 2 "Capacitor_THT:C_Disc_D4.3mm_W1.9mm_P5.00mm" H 14150 12800 50  0001 C CNN
F 3 "~" H 14150 12800 50  0001 C CNN
	1    14150 12800
	0    1    1    0   
$EndComp
Text Label 14550 12125 0    50   ~ 0
5+
Text Label 13550 12125 2    50   ~ 0
GND
$Comp
L 74xx:74LS126 U15
U 1 1
P 10625 8725
F 0 "U15" V 10579 8905 50  0000 L CNN
F 1 "74LS126" V 10670 8905 50  0000 L CNN
F 2 "Package_DIP:DIP-14_W7.62mm" H 10625 8725 50  0001 C CNN
F 3 "http://www.ti.com/lit/gpn/sn74LS126" H 10625 8725 50  0001 C CNN
	1    10625 8725
	0    1    1    0   
$EndComp
$Comp
L 74xx:74LS126 U15
U 2 1
P 10925 9675
F 0 "U15" H 10925 9992 50  0000 C CNN
F 1 "74LS126" H 10925 9901 50  0000 C CNN
F 2 "Package_DIP:DIP-14_W7.62mm" H 10925 9675 50  0001 C CNN
F 3 "http://www.ti.com/lit/gpn/sn74LS126" H 10925 9675 50  0001 C CNN
	2    10925 9675
	1    0    0    -1  
$EndComp
Wire Wire Line
	10625 9350 10625 9675
$Comp
L 74xx:74LS126 U15
U 5 1
P 10775 12075
F 0 "U15" V 10408 12075 50  0000 C CNN
F 1 "74LS126" V 10499 12075 50  0000 C CNN
F 2 "Package_DIP:DIP-14_W7.62mm" H 10775 12075 50  0001 C CNN
F 3 "http://www.ti.com/lit/gpn/sn74LS126" H 10775 12075 50  0001 C CNN
	5    10775 12075
	0    1    1    0   
$EndComp
Text Label 11825 2375 2    50   ~ 0
A17_
Text Label 11825 2475 2    50   ~ 0
A16_
$Comp
L 74xx:74LS573 U3
U 1 1
P 12325 2275
F 0 "U3" H 12325 3256 50  0000 C CNN
F 1 "74LS573" H 12325 3165 50  0000 C CNN
F 2 "Package_DIP:DIP-20_W7.62mm" H 12325 2275 50  0001 C CNN
F 3 "74xx/74hc573.pdf" H 12325 2275 50  0001 C CNN
	1    12325 2275
	1    0    0    -1  
$EndComp
Text Label 4750 12975 2    50   ~ 0
HOLDA
Text Label 4750 11675 2    50   ~ 0
RD
Text Label 4750 12075 2    50   ~ 0
RD
Text Label 4750 11775 2    50   ~ 0
PU257
Text Label 4750 12375 2    50   ~ 0
WR
Text Label 4750 12575 2    50   ~ 0
WR
Text Label 5250 11375 0    50   ~ 0
5+
Text Label 5250 13275 0    50   ~ 0
GND
Text Label 4750 12875 2    50   ~ 0
IO_M
$Comp
L 74xx:74LS257 U10
U 1 1
P 5250 12275
F 0 "U10" H 5250 13356 50  0000 C CNN
F 1 "74LS257" H 5250 13265 50  0000 C CNN
F 2 "Package_DIP:DIP-16_W7.62mm" H 5250 12275 50  0001 C CNN
F 3 "http://www.ti.com/lit/gpn/sn74LS257" H 5250 12275 50  0001 C CNN
	1    5250 12275
	1    0    0    -1  
$EndComp
Text Label 4600 11325 0    50   ~ 0
GND
$Comp
L pspice:CAP C15
U 1 1
P 4350 11325
F 0 "C15" V 4035 11325 50  0000 C CNN
F 1 "0.1uF" V 4126 11325 50  0000 C CNN
F 2 "Capacitor_THT:C_Disc_D4.3mm_W1.9mm_P5.00mm" H 4350 11325 50  0001 C CNN
F 3 "~" H 4350 11325 50  0001 C CNN
	1    4350 11325
	0    1    1    0   
$EndComp
Text Label 4100 11325 2    50   ~ 0
5+
Text Label 14875 2475 0    50   ~ 0
A8
Text Label 14875 2375 0    50   ~ 0
A9
Text Label 14875 2275 0    50   ~ 0
A10
Text Label 14875 2175 0    50   ~ 0
A11
Text Label 14875 2075 0    50   ~ 0
A12
Text Label 14875 1975 0    50   ~ 0
A13
Text Label 14875 1875 0    50   ~ 0
A14
Text Label 14875 1775 0    50   ~ 0
A15
$Comp
L 74xx:74LS573 U14
U 1 1
P 14375 2275
F 0 "U14" H 14375 3256 50  0000 C CNN
F 1 "74LS573" H 14375 3165 50  0000 C CNN
F 2 "Package_DIP:DIP-20_W7.62mm" H 14375 2275 50  0001 C CNN
F 3 "74xx/74hc573.pdf" H 14375 2275 50  0001 C CNN
	1    14375 2275
	1    0    0    -1  
$EndComp
Text Label 9625 10875 2    50   ~ 0
5+
Text Label 10025 10475 0    50   ~ 0
CS16
Text Label 10025 10875 0    50   ~ 0
DEN
$Comp
L 74xx:74LS125 U13
U 4 1
P 14100 10100
F 0 "U13" H 14100 10417 50  0000 C CNN
F 1 "74LS125" H 14100 10326 50  0000 C CNN
F 2 "Package_DIP:DIP-14_W7.62mm" H 14100 10100 50  0001 C CNN
F 3 "http://www.ti.com/lit/gpn/sn74LS125" H 14100 10100 50  0001 C CNN
	4    14100 10100
	1    0    0    -1  
$EndComp
Text Label 9950 1900 2    50   ~ 0
GND
Text Label 9950 1800 2    50   ~ 0
GND
Text Label 9950 2400 2    50   ~ 0
GND
Text Label 9950 2000 2    50   ~ 0
GND
Text Label 9950 1700 2    50   ~ 0
GND
Text Label 5750 12275 0    50   ~ 0
MEMW
Text Label 5750 11975 0    50   ~ 0
MEMR
$Comp
L 74xx:74LS245 U12
U 1 1
P 10450 2200
F 0 "U12" H 10450 3181 50  0000 C CNN
F 1 "74LS245" H 10450 3090 50  0000 C CNN
F 2 "Package_DIP:DIP-20_W7.62mm" H 10450 2200 50  0001 C CNN
F 3 "http://www.ti.com/lit/gpn/sn74LS245" H 10450 2200 50  0001 C CNN
	1    10450 2200
	1    0    0    -1  
$EndComp
Text Label 10950 1700 0    50   ~ 0
LA23
Text Label 10950 1800 0    50   ~ 0
LA22
Text Label 10950 1900 0    50   ~ 0
LA21
Text Label 10950 2000 0    50   ~ 0
LA20
Text Label 10950 2300 0    50   ~ 0
LA17
Text Label 10950 2200 0    50   ~ 0
LA18
Text Label 10950 2100 0    50   ~ 0
LA19
$Comp
L MCU_Intel:8086_Min_Mode U5
U 1 1
P 7300 3750
F 0 "U5" H 7300 5731 50  0000 C CNN
F 1 "8086" H 7300 5640 50  0000 C CNN
F 2 "Package_DIP:DIP-40_W15.24mm" H 7350 3850 50  0001 C CIN
F 3 "http://datasheets.chipdb.org/Intel/x86/808x/datashts/8086/231455-006.pdf" H 7300 3800 50  0001 C CNN
	1    7300 3750
	1    0    0    -1  
$EndComp
Text Label 3100 8950 0    50   ~ 0
IRQ8
Text Label 3100 9050 0    50   ~ 0
IRQ9
Text Label 3100 9150 0    50   ~ 0
IRQ10
Text Label 3100 9450 0    50   ~ 0
IRQ13
Text Label 3100 9350 0    50   ~ 0
IRQ12
Text Label 3100 9550 0    50   ~ 0
IRQ14
$Comp
L Interface:8259 U18
U 1 1
P 2500 9750
F 0 "U18" H 2500 11031 50  0000 C CNN
F 1 "8259" H 2500 10940 50  0000 C CNN
F 2 "Package_DIP:DIP-28_W15.24mm" H 2500 9750 50  0001 C CIN
F 3 "http://pdos.csail.mit.edu/6.828/2005/readings/hardware/8259A.pdf" H 2500 9750 50  0001 C CNN
	1    2500 9750
	1    0    0    -1  
$EndComp
Text Label 2500 10850 0    50   ~ 0
GND
Text Label 1900 10450 2    50   ~ 0
IRQ2
Text Label 1900 10550 2    50   ~ 0
INTA
Text Label 1900 9850 2    50   ~ 0
A0
Text Label 1900 8950 2    50   ~ 0
D0
Text Label 1900 9050 2    50   ~ 0
D1
Text Label 1900 9150 2    50   ~ 0
D2
Text Label 1900 9250 2    50   ~ 0
D3
Text Label 1900 9350 2    50   ~ 0
D4
Text Label 1900 9450 2    50   ~ 0
D5
Text Label 1900 9550 2    50   ~ 0
D6
Text Label 1900 9650 2    50   ~ 0
D7
Text Label 1900 10250 2    50   ~ 0
IORD
Text Label 1900 10150 2    50   ~ 0
IOWR
Text Label 1900 10050 2    50   ~ 0
IO_00AX
Text Label 3100 10250 0    50   ~ 0
GND
Text Label 2500 8650 0    50   ~ 0
5+
Text Label 3100 9650 0    50   ~ 0
IRQ15
Text Label 1650 8450 0    50   ~ 0
GND
Text Label 1150 8450 2    50   ~ 0
5+
$Comp
L pspice:CAP C18
U 1 1
P 1400 8450
F 0 "C18" V 1085 8450 50  0000 C CNN
F 1 "0.1uF" V 1176 8450 50  0000 C CNN
F 2 "Capacitor_THT:C_Disc_D4.3mm_W1.9mm_P5.00mm" H 1400 8450 50  0001 C CNN
F 3 "~" H 1400 8450 50  0001 C CNN
	1    1400 8450
	0    1    1    0   
$EndComp
Text Label 3150 7250 0    50   ~ 0
CAS0
Text Label 3150 7350 0    50   ~ 0
CAS1
Text Label 3150 7450 0    50   ~ 0
CAS2
Text Label 3100 9850 0    50   ~ 0
CAS0
Text Label 3100 9950 0    50   ~ 0
CAS1
Text Label 3100 10050 0    50   ~ 0
CAS2
Text Label 3100 9250 0    50   ~ 0
IRQ11
Text Label 17275 1825 2    50   ~ 0
IRQ9
Text Label 17925 5600 2    50   ~ 0
IRQ10
Text Label 17925 5800 2    50   ~ 0
IRQ12
Text Label 17925 6000 2    50   ~ 0
IRQ14
Text Label 17925 5900 2    50   ~ 0
IRQ15
Text Label 17925 5700 2    50   ~ 0
IRQ11
Text Label 10025 10275 0    50   ~ 0
PU257
Text Label 4750 11975 2    50   ~ 0
PU257
Text Label 4750 12275 2    50   ~ 0
PU257
Text Label 4750 12675 2    50   ~ 0
PU257
Text Label 4825 10250 2    50   ~ 0
PU_257
Text Label 4825 9850 2    50   ~ 0
PU_257
Text Label 4825 9550 2    50   ~ 0
PU_257
Text Label 4825 9350 2    50   ~ 0
PU_257
Text Label 10025 10175 0    50   ~ 0
PU_257
Text Label 17875 8750 2    50   ~ 0
IO_00AX
Text Label 10025 10375 0    50   ~ 0
IOCS16
Text Label 10025 10775 0    50   ~ 0
MEMCS16
Wire Wire Line
	10025 10375 10275 10375
Wire Wire Line
	10025 10475 10275 10475
Wire Wire Line
	10025 10575 10275 10575
Wire Wire Line
	10025 10675 10275 10675
Wire Wire Line
	10025 10775 10275 10775
Wire Wire Line
	10025 10875 10275 10875
Wire Wire Line
	10025 10275 10300 10275
Wire Wire Line
	10025 10175 10325 10175
$Comp
L 74xx:74LS139 U16
U 2 1
P 12500 9675
F 0 "U16" H 12500 10042 50  0000 C CNN
F 1 "74LS139" H 12500 9951 50  0000 C CNN
F 2 "Package_DIP:DIP-16_W7.62mm" H 12500 9675 50  0001 C CNN
F 3 "http://www.ti.com/lit/ds/symlink/sn74ls139a.pdf" H 12500 9675 50  0001 C CNN
	2    12500 9675
	1    0    0    -1  
$EndComp
Wire Wire Line
	13000 9675 13500 9675
Text Label 3150 7650 0    50   ~ 0
5+
$Comp
L Device:R_Network08 RN1
U 1 1
P 9825 10475
F 0 "RN1" V 10350 10475 50  0000 C CNN
F 1 "10K ohm" V 10259 10475 50  0000 C CNN
F 2 "Resistor_THT:R_Array_SIP9" V 10300 10475 50  0001 C CNN
F 3 "http://www.vishay.com/docs/31509/csc.pdf" H 9825 10475 50  0001 C CNN
	1    9825 10475
	0    -1   -1   0   
$EndComp
$EndSCHEMATC
